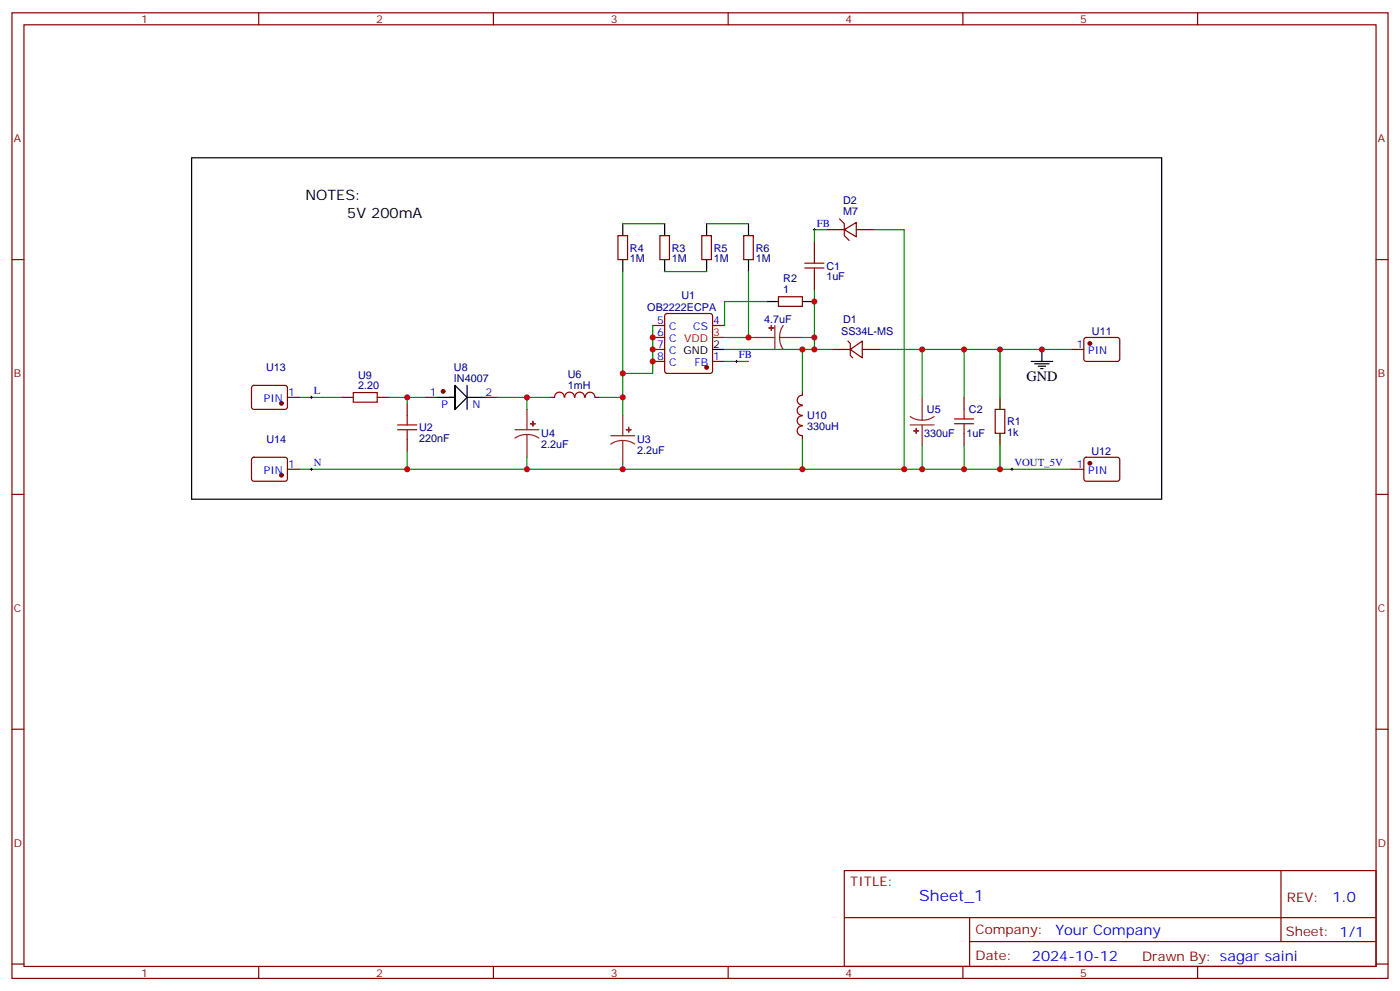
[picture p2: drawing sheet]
<svg xmlns="http://www.w3.org/2000/svg" width="412mm" height="292mm" viewBox="0 0 412 292" stroke-linecap="round" stroke-linejoin="round" font-family="sans-serif">
<g fill="none" stroke="#870000" stroke-width=".35">
<path d="M3.5 3.8h405.4v284.3h-405.4zM7.1 7.3h398.2v277.3h-398.2zM76.2 3.8v3.5M145.3 3.8v3.5M214.5 3.8v3.5M283.6 3.8v3.5M352.8 3.8v3.5M3.5 76.4h3.6M182 69.4h2.9v7h-2.9zM194.4 69.4h2.8v7h-2.8zM206.7 69.4h2.8v7h-2.8zM219.1 69.4h2.8v7h-2.8z"/>
<path d="M239.9 71.2v3.5M243.4 67.6h5.3M247.3 64.5l1.4 1.4v3.5l1.4 1.4M248.7 67.6l3.5-2.1v4.2zM252.2 67.6h5.3M405.3 76.4h3.6M192.3 95.8h3.5M192.3 99.4h3.5M196 92.5l.5-.2h12.7l.5 .2 .2 .5v16.3l-.2 .5-.5 .2h-12.7l-.5-.3-.2-.4v-16.3zM209.9 95.8h3.5M229.3 87.4h7.1v2.8h-7.1zM239.9 81.7v3.6"/>
<path d="M319.5 99.6l.5-.2h9.4l.4 .7v5.9l-.7 .4h-9.4l-.4-.7v-5.6zM74.3 113.7l.5-.2h9.4l.5 .7-.1 5.9-.6 .4h-9.5l-.4-.7v-5.6zM84.7 117h3.5M100.5 117h3.6M111.1 117h3.6M119.9 118.8v3.5M125.2 117h3.6M142.9 117h3.5M162.3 117h1M163.4 117a1.41 1.41 0 0 1 1.4-1.5 1.41 1.41 0 0 1 1.4 1.5M166.4 117a1.41 1.41 0 0 1 1.4-1.5 1.41 1.41 0 0 1 1.4 1.5M169.4 117a1.41 1.41 0 0 1 1.4-1.5 1.41 1.41 0 0 1 1.4 1.5"/>
<path d="M172.4 117a1.41 1.41 0 0 1 1.4-1.5 1.41 1.41 0 0 1 1.4 1.5M175.3 117h1.1M192.3 106.4h3.5M192.3 102.9h3.5M209.9 106.4h3.5M236.3 119.5a1.41 1.41 0 0 0-1.5 1.4 1.41 1.41 0 0 0 1.5 1.4M236.3 116.4a1.41 1.41 0 0 0-1.5 1.4 1.41 1.41 0 0 0 1.5 1.4M236.4 115.3v1M245.2 102.9h5.3M249.8 100.4l.7 .7v3.6l.7 .7M250.5 102.9l3.5-2.5v5zM254 102.9h5.3"/>
<path d="M284 117v3.5M315.7 102.9h3.6M74.3 134.9l.5-.2h9.4l.5 .7-.1 5.9-.6 .4-9.5-.1-.4-.6v-5.6zM84.7 138.2h3.5M119.9 129.4v3.5M236.3 122.5a1.41 1.41 0 0 0-1.5 1.4 1.41 1.41 0 0 0 1.5 1.4M236.3 125.5a1.41 1.41 0 0 0-1.5 1.4 1.41 1.41 0 0 0 1.5 1.4M236.4 128.3v1.1M284 127.6v3.5M293.2 120.5h2.8v7.1h-2.8zM315.7 138.2h3.6M319.5 134.9l.5-.2h9.4l.4 .7v5.9l-.7 .4-9.4-.1-.4-.6v-5.6z"/>
<path d="M3.5 145.6h3.6M405.3 145.6h3.6M3.5 214.7h3.6M405.3 214.7h3.6M248.7 256.4h156.6v28.2h-156.6zM377.3 256.4v20.9M248.7 270.2h156.5M285.6 277.3h119.6M285.6 270.2v14.1M3.5 283.9h3.6M76.2 284.6v3.5M145.3 284.6v3.5"/>
<path d="M214.5 284.6v3.5M283.6 284.6v3.5M352.8 284.6v3.5M405.3 283.9h3.6"/>
</g>
<g fill="#870000" stroke="#870000" stroke-width=".35">
<circle cx="208.1" cy="108.2" r=".53"/>
<circle cx="130.5" cy="115.3" r=".53"/>
<circle cx="321" cy="101.1" r=".53"/>
<circle cx="321" cy="136.4" r=".53"/>
<circle cx="82.9" cy="118.8" r=".53"/>
<circle cx="82.9" cy="139.9" r=".53"/>
</g>
<g fill="none" stroke="#000" stroke-width=".35">
<path d="M56.4 46.5h285.8v100.5h-285.8zM183.4 65.9v3.5M183.4 76.4v3.6M195.8 65.9v3.5M195.8 76.4v3.6M208.1 65.9v3.5M208.1 76.4v3.6M220.5 65.9v3.5M220.5 76.4v3.6M225.8 88.8h3.5M236.4 88.8h3.5M128.8 117h5.3h-1.8"/>
<path d="M134.1 113.5v7v-7l3.5 3.5-3.5 3.5v-5.2M137.6 113.5v7M137.6 117h5.3M209.9 102.9h3.5M294.6 117v3.5M303.7 106.4h6.4M304.8 107.1h4.2M305.9 107.8h2.1M306.6 108.5h.7M306.9 102.9v3.5M294.6 127.6v3.5"/>
</g>
<path d="M209.9 99.4h3.5" fill="none" stroke="#f00" stroke-width=".35"/>
<g fill="none" stroke="#a10000" stroke-width=".35">
<path d="M237.1 77.5h5.6M237.1 78.9h5.6M239.9 74.7v2.8M239.9 78.9v2.8M104.1 115.6h7v2.8h-7zM117.1 125.1h5.7M117.1 126.5h5.7M119.9 122.3v2.8M119.9 126.5v2.9M281.2 123.4h5.6M281.2 124.8h5.6M284 120.5v2.9"/>
<path d="M284 124.8v2.8"/>
</g>
<g fill="none" stroke="#008700" stroke-width=".35">
<path d="M183.4 65.9h12.4M183.4 80v37M195.8 80h12.3M208.1 65.9h12.4M220.5 80v19.4h-7.1M243.4 67.6h-3.5v3.6M257.5 67.6h8.8v70.6M192.3 95.8v14.2h-8.9M220.5 99.4h1.7M225.8 88.8h-12.4v7M236.4 99.4h3.5M239.9 85.3v17.6"/>
<path d="M88.2 117h12.3M114.7 117h5.2M125.2 117h-5.3v1.8M146.4 117h8.8M162.3 117h-7.1v3.5M176.4 117h7v5.3M213.4 102.9h31.8M213.4 106.4h7.1M236.4 102.9v12.4M259.3 102.9h12.3M271.6 117v-14.1h23v14.1M284 102.9v14.1"/>
<path d="M294.6 102.9h21.1M88.2 138.2h31.7M119.9 132.9v5.3h63.5v-1.8M155.2 134.7v3.5M183.4 138.2h88.2M236.4 129.4v8.8M271.6 131.1v7.1h23v-7.1M284 131.1v7.1M294.6 138.2h21.1"/>
</g>
<g fill="#8c2424" stroke="#8c2424" stroke-width=".35">
<path d="M157 124.1v1.4z"/>
<path d="M156.3 124.8h1.4z"/>
<path d="M185.2 125.8v1.4z"/>
<path d="M184.5 126.5l1.4 .1z"/>
<path d="M269.9 126.2v1.4z"/>
<path d="M269.2 126.9h1.4z"/>
<path d="M226.5 96.6h1.4z"/>
<path d="M227.2 95.8v1.5z"/>
</g>
<g fill="none" stroke="#8c2424" stroke-width=".35">
<path d="M222.2 99.4h6M228.2 95.8v7.1M229.7 99.4l.2 1.8 .8 1.7M229.7 99.4h6.7M230.7 95.8l-.8 1.7-.2 1.9M271.6 117v6.7M151.7 126.5h7M155.2 128l1.9 .2 1.6 .8M155.2 128l-1.8 .2-1.7 .8M155.2 120.5v6M155.2 128v6.7M179.9 128.3h7.1"/>
<path d="M183.4 129.7l1.9 .3 1.7 .8M183.4 129.7l-1.8 .3-1.7 .8M183.4 122.3v6M183.4 129.7v6.7M268.1 122.7l1.7 .8 1.8 .2M268.1 125.1h7.1M271.6 125.1v6M275.2 122.7l-1.7 .8-1.9 .2"/>
</g>
<path d="M239.5 67.6h.7M239.9 67.3v.7M91.4 117h.7M91.7 116.7v.7M216.6 106.4h.7M217 106.1v.7M91.4 138.2h.7M91.7 137.8v.7M297.7 138.2h.7M298.1 137.8v.7" fill="none" stroke="#000" stroke-width=".29"/>
<g fill="#c00">
<circle cx="155.2" cy="138.2" r=".88"/>
<circle cx="183.4" cy="117" r=".88"/>
<circle cx="155.2" cy="117" r=".88"/>
<circle cx="119.9" cy="117" r=".88"/>
<circle cx="119.9" cy="138.2" r=".88"/>
<circle cx="183.4" cy="110" r=".88"/>
<circle cx="192.3" cy="99.4" r=".88"/>
<circle cx="192.3" cy="102.9" r=".88"/>
<circle cx="192.3" cy="106.4" r=".88"/>
<circle cx="183.4" cy="138.2" r=".88"/>
<circle cx="271.6" cy="138.2" r=".88"/>
<circle cx="294.6" cy="138.2" r=".88"/>
<circle cx="236.4" cy="102.9" r=".88"/>
<circle cx="236.4" cy="138.2" r=".88"/>
<circle cx="271.6" cy="102.9" r=".88"/>
<circle cx="294.6" cy="102.9" r=".88"/>
<circle cx="220.5" cy="99.4" r=".88"/>
<circle cx="266.3" cy="138.2" r=".88"/>
<circle cx="239.9" cy="88.8" r=".88"/>
<circle cx="239.9" cy="102.9" r=".88"/>
<circle cx="239.9" cy="99.4" r=".88"/>
<circle cx="284" cy="102.9" r=".88"/>
<circle cx="284" cy="138.2" r=".88"/>
<circle cx="306.9" cy="102.9" r=".88"/>
</g>
<text font-size="4.6" fill="#00f" x="270.8" y="265.4">Sheet_1</text>
<g font-size="4.2">
<text x="90" y="58.8">NOTES:</text>
<text x="102.3" y="64.1">5V 200mA</text>
<text x="302.3" y="112.1">GND</text>
</g>
<g font-size="4.2" fill="#00f">
<text x="392.5" y="265.6">1.0</text>
<text x="310.9" y="275.2">Your Company</text>
<text x="304" y="283">2024-10-12</text>
</g>
<g font-size="3.9" fill="#800">
<text x="250.5" y="260.9">TITLE:</text>
<text x="379.1" y="265.6">REV:</text>
<text x="287.4" y="275.1">Company:</text>
<text x="378.7" y="275.8">Sheet: 1/1</text>
<text x="287.4" y="282.8">Date:</text>
<text x="336.4" y="282.9">Drawn By: sagar saini</text>
</g>
<g font-size="3.2" fill="#800">
<text x="41.6" y="6.8">1</text>
<text x="110.8" y="6.8">2</text>
<text x="179.9" y="6.8">3</text>
<text x="249.1" y="6.8">4</text>
<text x="318.2" y="6.8">5</text>
<text x="4.1" y="41.9">A</text>
<text x="405.9" y="41.9">A</text>
<text x="4.1" y="111">B</text>
<text x="405.9" y="111">B</text>
<text x="4.1" y="180.2">C</text>
<text x="405.9" y="180.2">C</text>
<text x="4.1" y="249.3">D</text>
<text x="405.9" y="249.3">D</text>
<text x="41.6" y="287.6">1</text>
<text x="110.8" y="287.6">2</text>
<text x="179.9" y="287.6">3</text>
<text x="249.1" y="287.6">4</text>
<text x="318.2" y="287.6">5</text>
</g>
<g font-size="3.2" fill="#000080">
<text x="248.4" y="63.4">M7</text>
<text x="248.4" y="60.2">D2</text>
<text x="185.6" y="77.2">1M</text>
<text x="185.6" y="74.1">R4</text>
<text x="197.9" y="77.2">1M</text>
<text x="197.9" y="74.1">R3</text>
<text x="210.3" y="77.2">1M</text>
<text x="210.3" y="74.1">R5</text>
<text x="222.6" y="77.2">1M</text>
<text x="222.6" y="74.1">R6</text>
<text x="230.7" y="83.1">R2</text>
<text x="243.4" y="82.6">1uF</text>
<text x="243.4" y="79.4">C1</text>
<text x="200.7" y="88.1">U1</text>
<text x="230.7" y="86.3">1</text>
<text x="190.7" y="91.7">OB2222ECPA</text>
<text x="225.1" y="95.2">4.7uF</text>
<text x="248.4" y="95.2">D1</text>
<text x="247.8" y="98.8">SS34L-MS</text>
<text x="321.7" y="98.8">U11</text>
<text x="78.4" y="109.2">U13</text>
<text x="105.5" y="111.5">U9</text>
<text x="133.7" y="112.4">IN4007</text>
<text x="133.7" y="109.2">U8</text>
<text x="167.2" y="111.2">U6</text>
<text x="105.5" y="114.5">2.20</text>
<text x="167.2" y="114.4">1mH</text>
<text x="237.8" y="123.4">U10</text>
<text x="273.1" y="121.7">U5</text>
<text x="285.4" y="121.7">C2</text>
<text x="296.7" y="125.2">R1</text>
<text x="78.5" y="130.4">U14</text>
<text x="123.5" y="130.1">220nF</text>
<text x="123.5" y="127">U2</text>
<text x="159.5" y="131.9">2.2uF</text>
<text x="159.5" y="128.7">U4</text>
<text x="187.7" y="130.5">U3</text>
<text x="237.8" y="126.6">330uH</text>
<text x="272.3" y="128.7">330uF</text>
<text x="284.7" y="128.7">1uF</text>
<text x="296.7" y="128.4">1k</text>
<text x="187.7" y="133.7">2.2uF</text>
<text x="321.5" y="134">U12</text>
</g>
<g font-size="3.2" fill="#00f">
<text x="240.6" y="66.7">FB</text>
<text x="193.6" y="95.5">5</text>
<text x="210.1" y="95.5">4</text>
<text x="193.6" y="99">6</text>
<text x="197.1" y="97.3">C</text>
<text x="197.1" y="100.8">C</text>
<text x="204.2" y="97.3">CS</text>
<text x="193.6" y="102.6">7</text>
<text x="193.6" y="106.1">8</text>
<text x="197.1" y="104.3">C GND</text>
<text x="197.1" y="107.8">C</text>
<text x="204.6" y="107.8">FB</text>
<text x="210.1" y="106.1">1</text>
<text x="217.7" y="105.6">FB</text>
<text x="317.1" y="102.6">1</text>
<text x="320.6" y="104.3">PIN</text>
<text x="77.7" y="118.4">PIN</text>
<text x="84.8" y="116.7">1</text>
<text x="92.4" y="116.1">L</text>
<text x="126.6" y="116.7">1</text>
<text x="143.1" y="116.7">2</text>
<text x="130.1" y="120.2">P</text>
<text x="139.2" y="120.2">N</text>
<text x="84.8" y="137.8">1</text>
<text x="92.4" y="137.3">N</text>
<text x="298.8" y="137.3">VOUT_5V</text>
<text x="317.1" y="137.8">1</text>
<text x="77.7" y="139.6">PIN</text>
<text x="320.6" y="139.6">PIN</text>
</g>
<g font-size="3.2" fill="#f00">
<text x="201.5" y="100.8">VDD</text>
<text x="210.1" y="99">3</text>
</g>
<text font-size="3.2" x="210.1" y="102.6">2</text>
</svg>
